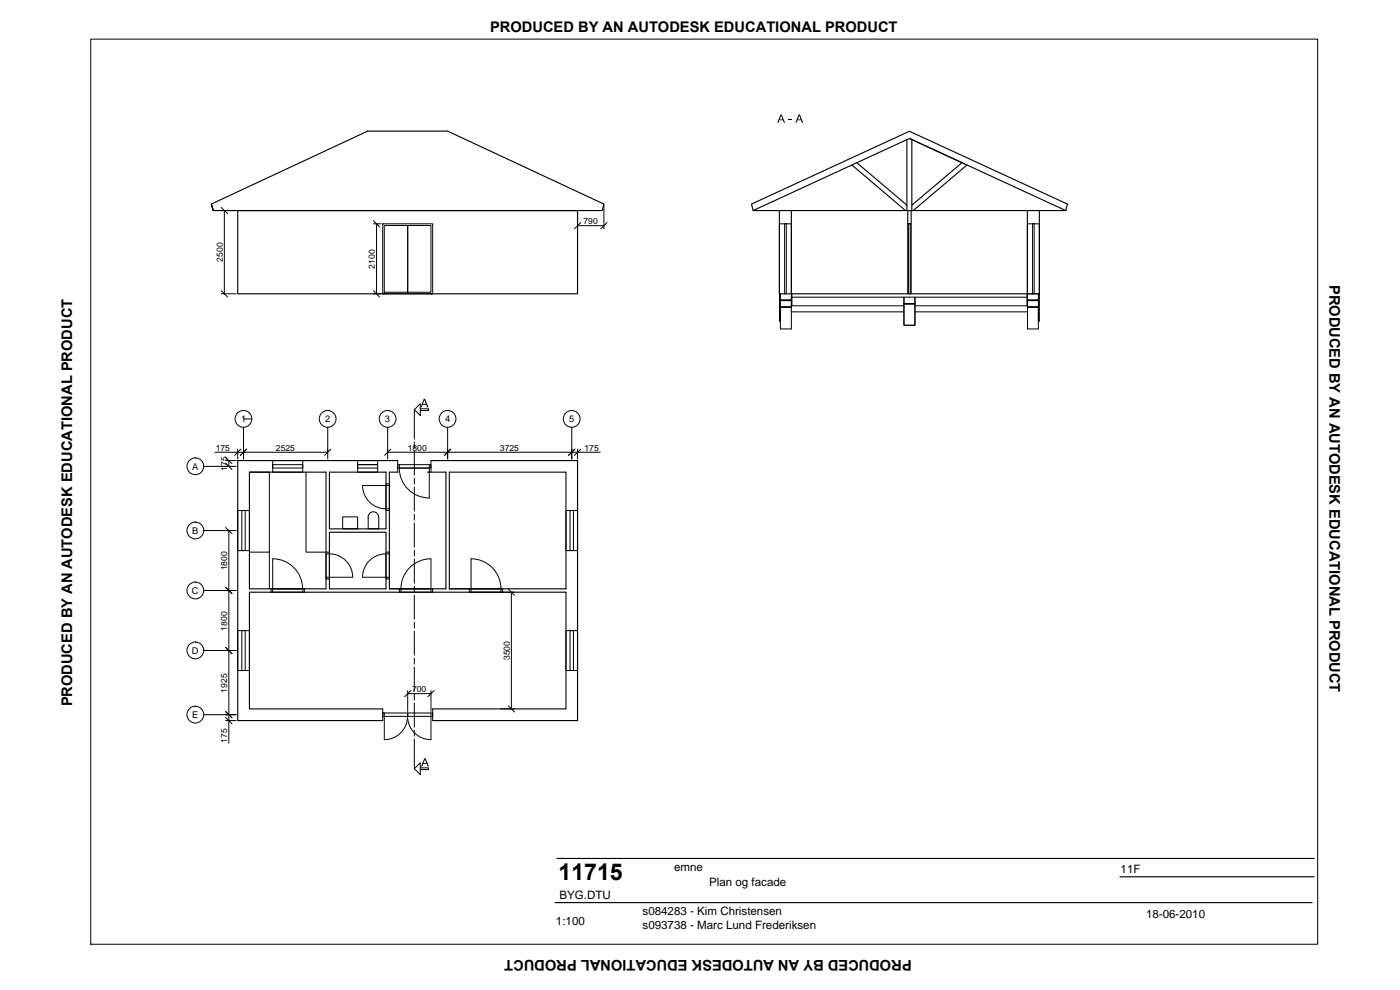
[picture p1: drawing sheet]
<svg xmlns="http://www.w3.org/2000/svg" width="420mm" height="297mm" viewBox="0 0 420 297" stroke-linecap="round" stroke-linejoin="round" font-family="sans-serif">
<path d="M272.4 63.2v25M273.4 63.2v25M173.3 138.2v78M97.8 141.7v35h-22.9M98.9 159.7h16.9v17h-16.9zM98.9 141.7v17h16.9v-17M116.9 141.7v35h16.9v-35M134.8 141.7v35h35.1M74.9 177.7h95" fill="none" stroke="#000" stroke-width=".34"/>
<g fill="none" stroke="#000" stroke-width=".34">
<path d="M71.3 63.2h102v25h-102zM233.9 63.2v25h78v-25M237.5 63.2v25M308.3 63.2v25M114.9 88.2h.4M129.3 88.2h.6M119.4 138.2h-48.1v78h43.6M129.3 138.2h44M74.9 141.7h5.9M97.8 141.7h-22.9v35M98.9 141.7h16.9M116.9 141.7h2.5"/>
<path d="M128.3 141.7h5.5M134.8 141.7h35.1v35M74.9 177.7v35h40M169.9 177.7v35h-40M129.9 216.2h43.4"/>
</g>
<!-- layer: vinduer -->
<g fill="none" stroke="#000" stroke-width=".3">
<path d="M114.9 67.2h15v21h-15zM115.3 67.7h14v20h-14zM122.4 67.7v20M235.5 67.2h.5v21h-.5zM272.4 67.2h1M272.7 67.2h.5v21h-.5zM308.3 67.2h3.6v21h-3.6zM309.9 67.2h.5v21h-.5zM233.9 88.2v-21h3.6v21M81.8 139.4h9.1v1h-9.1zM81.8 138.2h9.1v3.5h-9.1zM107.3 139.4h6h-6v1h6"/>
<path d="M107.3 138.2h6v3.5h-6zM119.4 139.4h9.9v1h-9.9M119.4 138.2v3.5M119.9 139.4v1h8.9M128.8 139.4v10.1M129.3 138.2v3.5M71.3 153.2h3.6v12h-3.6zM72.6 153.2h1v12h-1zM102.8 155.1h4.5v3.6h-4.5zM108.8 145.7a7 7 0 0 0 7 7M108.9 145.7h8M110.5 155.1a1.61 1.61 0 0 1 1.6-1.5 1.61 1.61 0 0 1 1.6 1.6v3.5h-3.2v-3.5"/>
<path d="M115.8 145.2h1.1v7.5h-1.1zM115.8 153.2h1.1M119.8 140.4a9 9 0 0 0 9 9M169.9 153.2h3.4v12h-3.4zM171.1 153.2h1v12h-1zM81.3 176.7h10v1h-10zM81.8 176.7h9.1v1M90.8 176.6a9 9 0 0 0-9-8.9v10M97.8 166.2h1.1v7.5h-1.1zM97.8 165.7h1.1M98.8 166.2a7 7 0 0 1 7 7h-8M108.9 173.2h8"/>
<path d="M115.8 166.2a7 7 0 0 0-7 7M115.8 166.2h1.1v7.5h-1.1zM115.8 165.7h1.1M116.9 176.7h3M119.9 176.7h10v1h-10zM120.3 176.6a9 9 0 0 1 9-8.9v10M129.3 176.7h-9v1M140.9 176.7h9.9v1h-9.9zM141.4 176.7h8.9v1M150.3 176.6a9 9 0 0 0-9-8.9l.1 10M71.3 189.2h3.6v12h-3.6zM72.6 189.2h1v12h-1z"/>
<path d="M169.9 189.2h3.4v12h-3.4zM171.1 189.2h1v12h-1zM114.9 214.9h15M114.9 212.7v3.5M122.4 213.9v1M129.3 213.9v8a7 7 0 0 1-7-7 7 7 0 0 1-7 7v-8h-.4h15M129.9 212.7v3.5"/>
</g>
<!-- layer: indretning -->
<path d="M80.8 141.7v24h-5.9M91.8 141.7v24h6M80.8 165.7v11" fill="none" stroke="#000" stroke-width=".3"/>
<g fill="none" stroke="#000" stroke-width=".3">
<path d="M27.2 11.7h368.2v271.6h-368.2zM66.4 63.2h4.5M66.4 62.2l1.9 1.9M67.3 63.2v25M112.1 67.2h2.3M112.1 66.2l1.8 1.9M113 67.2v21M173.3 63.6v5M173.3 67.7h7.9M174.3 66.8l-1.9 1.8M181.2 61.7v6.9M182.2 66.8l-1.9 1.8"/>
<path d="M66.4 88.2h4.5M66.4 87.2l1.9 1.9M112.1 88.2h2.3M112.1 87.2l1.8 1.9M61.1 139.9h9.8M64.5 135.7h33.9M67.7 138.2h3.2M67.7 139l1.9 1.9M67.7 137.3l1.9 1.8M68.7 138.2v1.7M71.3 134.8v2.9M72.3 134.8l-1.9 1.8"/>
<path d="M73.1 128.2v9.5M73.1 125.7h2.5M74 134.8l-1.8 1.8M98.4 128.2v9.5M99.3 134.8l-1.9 1.8M116.3 135.7h63.8M116.3 128.2v9.5M117.3 134.8l-1.9 1.8M134.3 128.2v9.5M135.3 134.8l-1.9 1.8M171.6 128.2v9.5M172.5 134.8l-1.8 1.8"/>
<path d="M173.3 134.8v2.9M174.3 134.8l-1.9 1.8M61.1 159.2h9.8M67.7 158.3l1.9 1.8M68.7 159.2v63.8M61.1 177.2h9.8M67.7 176.2l1.9 1.9M141.3 177.7h13.1M152.5 176.8l1.9 1.8M153.5 177.7v35M61.1 195.2h9.8M67.7 194.2l1.9 1.9"/>
<path d="M61.1 214.4h9.8M67.7 213.5l1.9 1.9M67.7 216.2h3.2M67.7 215.2l1.9 1.9M122.4 207.2v6.3M122.4 208.1h6.9M123.3 207.2l-1.9 1.9M129.3 207.2v6.3M130.3 207.2l-1.9 1.9M150.3 212.7h4.1M152.5 211.8l1.9 1.8"/>
<circle cx="58.6" cy="139.9" r="2.52"/>
<circle cx="73.1" cy="125.7" r="2.52"/>
<circle cx="98.3" cy="125.7" r="2.52"/>
<circle cx="116.3" cy="125.7" r="2.52"/>
<circle cx="134.3" cy="125.7" r="2.52"/>
<circle cx="171.6" cy="125.7" r="2.52"/>
<circle cx="58.6" cy="159.2" r="2.52"/>
<circle cx="58.6" cy="177.2" r="2.52"/>
<circle cx="58.6" cy="195.1" r="2.52"/>
<circle cx="58.6" cy="214.4" r="2.52"/>
</g>
<path d="M122.4 67.7v20" fill="none" stroke="#000" stroke-width=".3"/>
<!-- layer: Tag -->
<path d="M255.7 49.5l16.1 13.7M257.1 48.8l15.1 12.8M272.2 41.9v21.3M272.9 41.5l16.5 7.7M273.7 41.9v21.3M288.7 48.8l-15 12.8M290.2 49.5l-16.1 13.7M63.4 61.2l.6 2zM63.4 61.2l46.9-21.9h24l46.9 21.9-.5 2h-116.7M226 63.2l-.5-2 47.4-21.8 47.5 21.8-.6 2M226 63.2l46.9-21.7 46.9 21.7M226 63.2h93.8" fill="none" stroke="#000" stroke-width=".34"/>
<!-- layer: fundament -->
<path d="M233.9 88.2h.3v8.2h-.3zM237.5 91.8h33.8M237.5 93.6h33.8M237.5 90.2v8.5h-3.3v-6.6M237.7 89.2h70.5M271.3 89.2v1.9l3.3 .1h-3.3zM271.3 91.2v6.4h3.3v-6.4M271.3 91.1h3.3v-1.9v2zM274.6 91.8h33.8M274.6 93.6h33.8M308.4 90.2v8.5h3.2v-6.6M311.6 88.2h.3v8.2h-.3z" fill="none" stroke="#000" stroke-width=".3"/>
<!-- layer: underetage -->
<path d="M234.2 90.2h3.3v1.9h-3.3h3.3M234.2 92.2h3.3M237.5 88.2v1.9h-3.3l3.3 .1-3.3-.1M237.7 88.2v3.6M308.2 88.2v3.6M308.4 88.2v1.9h3.2l-3.2 .1 3.2-.1M308.4 92.2h3.2M311.6 90.2h-3.2v1.9h3.2h-3.2" fill="none" stroke="#000" stroke-width=".3"/>
<!-- layer: snit -->
<g fill="none" stroke="#000" stroke-width=".3">
<path d="M124.3 122.9l1.8-1.8v3.5zM124.3 122.9v8.9M124.3 132.6v1.9M124.3 135.4v7.2M126.1 122.7h2.5v.5h-2.5M124.3 143.4v1.9M124.3 146.1v7.2M124.3 154.3v1.8M124.3 156.9v7.2M124.3 165.1v1.7M124.3 167.7v7.3M124.3 175.9v1.7"/>
<path d="M124.3 178.6v7.2M124.3 186.7v1.8M124.3 189.4v7.2M124.3 197.5v1.8M124.3 200.2v7.2M124.3 208.3v1.8M124.3 211v7.2M124.3 219.1v1.8M124.3 230.6l1.8-1.7v3.5zM124.3 221.8v8.8M126.1 230.4h2.5v.2M128.6 230.6v.3h-2.5"/>
</g>
<g fill="#000">
<path d="M236.7 35.8h.9v.3h-.9z"/>
<path d="M234.2 34.3h.4l1 2.5h-.3l-.3-.7h-1.1l-.3 .7h-.3zM234.4 34.6l-.4 1.2h.8z"/>
<path d="M239.7 34.3h.3l1.1 2.5h-.4l-.3-.7h-1.1l-.2 .7h-.4zM239.8 34.6l-.3 1.2h.8z"/>
<path d="M127.2 119.7h.4l1 2.5h-.4l-.3-.7h-1.1l-.2 .7h-.4zM127.4 120l-.5 1.2h.9z"/>
<path d="M127.4 227.5h.3l1 2.5h-.3l-.3-.8h-1.1l-.2 .8h-.4zM127.5 227.8l-.4 1.2h.8z"/>
</g>
<!-- layer: Tekst -->
<path d="M167.1 257.6h227.3M166.6 270.8h227.2M336.1 263.1h58.3" fill="none" stroke="#000" stroke-width=".34"/>
<text font-size="6.9" x="167.6" y="263.9">11715</text>
<g font-size="4.4">
<text x="147.1" y="9.5">PRODUCED BY AN AUTODESK EDUCATIONAL PRODUCT</text>
<text x="399" y="85.4" transform="rotate(90 399 85.4)">PRODUCED BY AN AUTODESK EDUCATIONAL PRODUCT</text>
<text x="21.6" y="212" transform="rotate(-90 21.6 212)">PRODUCED BY AN AUTODESK EDUCATIONAL PRODUCT</text>
<text x="273.6" y="287.9" transform="rotate(180 273.6 287.9)">PRODUCED BY AN AUTODESK EDUCATIONAL PRODUCT</text>
</g>
<g font-size="3.5">
<text x="202.3" y="261.4">emne</text>
<text x="336.3" y="262.1">11F</text>
<text x="167.9" y="269.8">BYG.DTU</text>
<text x="212.8" y="265.9">Plan og facade</text>
<text x="192.8" y="274.6">s084283 - Kim Christensen</text>
<text x="343.9" y="275.3">18-06-2010</text>
<text x="166.8" y="277.5">1:100</text>
<text x="192.8" y="278.8">s093738 - Marc Lund Frederiksen</text>
</g>
<g font-size="2.8">
<text x="72.4" y="126.7">1</text>
<text x="97.6" y="126.7">2</text>
<text x="115.5" y="126.7">3</text>
<text x="133.6" y="126.7">4</text>
<text x="170.8" y="126.7">5</text>
<text x="57.7" y="140.9">A</text>
<text x="57.7" y="160.2">B</text>
<text x="57.6" y="178.2">C</text>
<text x="57.6" y="196.2">D</text>
<text x="57.7" y="215.4">E</text>
</g>
<g font-size="2.6">
<text x="175.1" y="67.2">790</text>
<text x="66.9" y="78.5" transform="rotate(-90 66.9 78.5)">2500</text>
<text x="112.5" y="80.6" transform="rotate(-90 112.5 80.6)">2100</text>
<text x="64.7" y="135.2">175</text>
<text x="82.8" y="135.2">2525</text>
<text x="122.4" y="135.2">1800</text>
<text x="150" y="135.2">3725</text>
<text x="175.4" y="135.2">175</text>
<text x="68.2" y="141.3" transform="rotate(-90 68.2 141.3)">175</text>
<text x="68.2" y="171.2" transform="rotate(-90 68.2 171.2)">1800</text>
<text x="68.2" y="189.2" transform="rotate(-90 68.2 189.2)">1800</text>
<text x="153" y="198.1" transform="rotate(-90 153 198.1)">3500</text>
<text x="68.2" y="207.8" transform="rotate(-90 68.2 207.8)">1925</text>
<text x="123.7" y="207.6">700</text>
<text x="68.2" y="222.8" transform="rotate(-90 68.2 222.8)">175</text>
</g>
</svg>
